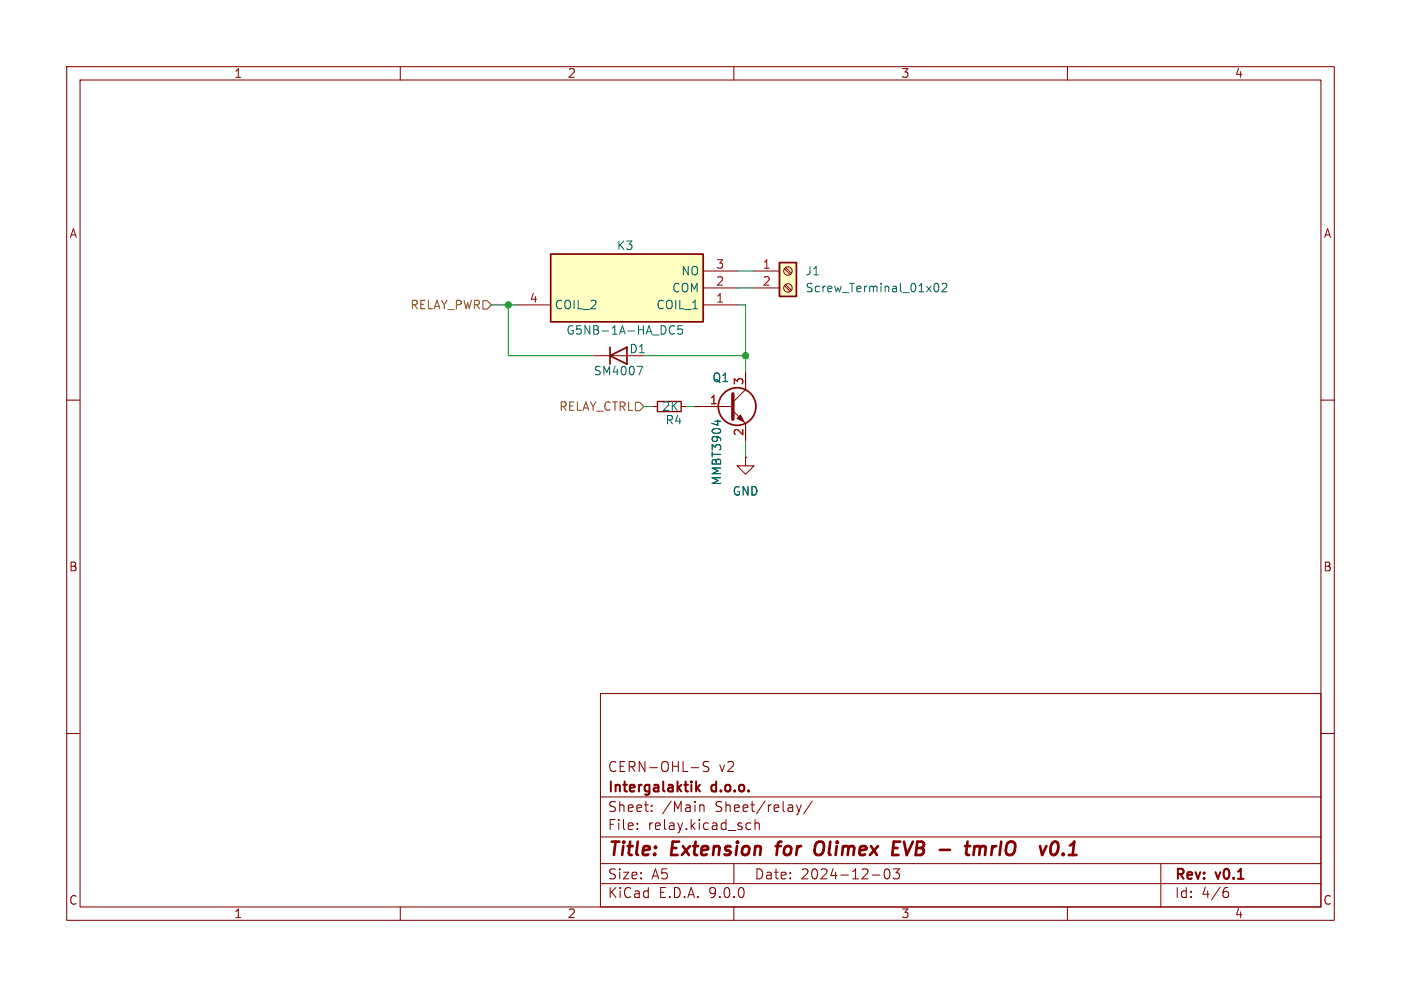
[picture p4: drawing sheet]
<svg xmlns="http://www.w3.org/2000/svg" width="210mm" height="148mm" viewBox="0 0 210 148" stroke-linecap="round" stroke-linejoin="round" font-family="sans-serif">
<g fill="none" stroke="#840000" stroke-width=".15">
<path d="M10 10h190v128h-190zM12 12h186v124h-186zM60 10v2M110 10v2M160 10v2M10 60h2M198 60h2M10 110h2M90 104h108v32h-108zM90 119.5h108M103.6 115.1h1.2M106.2 114.3l-.5-.1-.2 .1-.1 .3a.71 .71 0 0 0 .7 .4l.1 .3-.1 .3h-.7"/>
<path d="M198 110h2M60 136v2M90 132.5h108M90 129.5h108M90 125.5h108M95.5 124.2v.2M95.5 123.5v.1M97.7 121.5v.2M97.7 120.8v.1M104.9 120.8a.37 .37 0 0 1 .6 .1v.8M110 136v2M110 129.5v3"/>
<path d="M112 124.3h.5M112 123.5h.5M113.2 123.5a.37 .37 0 0 1 .6 .1v.8M113.2 122.9v1.5M119.4 120.7l.3 1M119.7 121.7l-.1 .3-.2 .2M120.1 120.7l-.4 1M121.7 120.1l-1.2 1.9M130.8 131.2h1.1M132.7 130.4l.3-.1a.94 .94 0 0 1 0 1.5h-.1a.91 .91 0 0 1-.2-1.4zM133.9 130.3h.9l-.5 .6a.41 .41 0 0 1 .5 .2v.4l-.1 .2-.6 .1-.2-.2M160 136v2"/>
<path d="M174 129.5v6.5M183.6 133.7h.4l.2 .2-.1 .5-.2 .2h-.3M184 133.1l-.4 .1"/>
</g>
<g fill="none" stroke="#840000" stroke-width=".4">
<path d="M116.3 126.9h.7M116.6 126.5l-.2 1.7M122.2 127.9l.1 .2a.71 .71 0 0 0 1-.2M123.1 126.2a.77 .77 0 0 0-.9 .7M133.7 128.2h1M133.9 127.2h.6M134 126.2h.9M144.7 126.9h.7M145 126.2l-.2 1.7M146.1 127.1a.49 .49 0 0 1 .8 .1M146.1 126.9l-.2 1.3M146.9 127.2a.5 .5 0 0 1 .8-.2l.1 .2-.2 1"/>
<path d="M146.9 127.2l-.1 1M157.8 126.4a.46 .46 0 0 1 .5-.2 .46 .46 0 0 1 .3 .4 1.15 1.15 0 0 1-.8 1.6l-.1-.1a1.54 1.54 0 0 1 .1-1.7zM159.4 128l.1 .1-.1 .1M159.4 128l-.1 .1 .1 .1M159.4 128v.2M160.2 128.2h1.2M160.4 126.8l.6-.6-.2 2"/>
</g>
<path d="M104.3 117.2v1.5M104.5 118.1l.4 .6M104.9 117.7l-.6 .6" fill="none" stroke="#840000" stroke-width=".3"/>
<path d="M116.8 39.4h2.6v5.1h-2.6z" fill="#ffffc2"/>
<g fill="none" stroke="#840000" stroke-width=".25">
<path d="M116.8 39.4h2.6v5.1h-2.6zM91.4 53.3l2.6-1.2v2.5zM91.4 52.1v2.5"/>
<circle cx="110.5" cy="61" r="2.82"/>
</g>
<g fill="none" stroke="#840000" stroke-width=".15">
<path d="M88.9 53.3h5.1M111.8 55.9v2.5l-1.9 1.9M113 40.6h3.8M113 43.2h3.8M117.6 40.3l.8 .8M117.6 42.8l.8 .9M117.8 40.1l.8 .9M117.8 42.7l.8 .8M97.8 61h.8M102.1 61h.8M104.1 61h5.8M109.9 61.6l1.9 1.9v2.5"/>
<path d="M111.8 68.6v1.3h1.2l-1.2 1.2-1.3-1.2h1.3M111.8 68.6h.1"/>
<circle cx="118.1" cy="43.2" r=".63"/>
<circle cx="118.1" cy="40.6" r=".63"/>
</g>
<path d="M95.5 54.9h.8l-.5 1.3M140.1 42.6l.2-.1a.69 .69 0 0 1 .5 .5 .69 .69 0 0 1-.3 .7l-.1 .1a.69 .69 0 0 1-.3-1.2zM141.2 42.6l.5-.1 .2 .1v.3l-.8 .9h.8M107.2 63.2h.8M107.6 63v.8" fill="none" stroke="#006464" stroke-width=".15"/>
<path d="M98.6 60.2h3.5v1.5h-3.5z" fill="none" stroke="#840000" stroke-width=".2"/>
<path d="M109.9 59.1v3.8" fill="none" stroke="#840000" stroke-width=".51"/>
<path d="M110.5 62.7l.5-.5 .5 1z" fill="#840000" stroke="#840000" stroke-width=".15"/>
<path d="M82.5 38.1h22.9v10.2h-22.9z" fill="#ffffc2"/>
<path d="M82.5 38.1h22.9v10.2h-22.9z" fill="none" stroke="#840000" stroke-width=".25"/>
<path d="M77.5 45.7h5M105.4 45.7h5.1M105.4 43.2h5.1M105.4 40.6h5.1M111.8 55.9v2.5M104.1 61h5.8M111.8 68.6h.1M111.8 63.5v2.5" fill="none" stroke="#840000" stroke-width=".15"/>
<path d="M100.4 49.9a.44 .44 0 0 0 .7 .1M101.1 49l-.1-.1a.46 .46 0 0 0-.6 .1M102.3 48.8h-.7v.6l.2-.1 .4 .1 .1 .2v.4l-.2 .1-.5-.1M107.2 63.2h.8M107.6 63v.8" fill="none" stroke="#006464" stroke-width=".15"/>
<path d="M72.4 45.1h.6l.7 .6-.7 .7h-.6zM95.2 60.3h.7l.6 .7-.6 .6h-.7z" fill="none" stroke="#725600" stroke-width=".15"/>
<path d="M73.7 45.7h3.8M76.2 45.7v7.6h12.7M96.5 53.3h15.3M110.5 40.6h2.5M110.5 45.7h1.3v10.2M110.5 43.2h2.5M96.5 61h1.3M102.9 61h1.2M111.8 66v2.6" fill="none" stroke="#009600" stroke-width=".15"/>
<g fill="#009600" stroke="#009600" stroke-width=".15">
<circle cx="111.8" cy="53.3" r=".46"/>
<circle cx="76.2" cy="45.7" r=".46"/>
</g>
<g font-size="2.8" fill="#840000">
<text x="91" y="128.9">Title:</text>
<text x="100.7" y="128.9">Extension</text>
<text x="117.3" y="128.9">for</text>
<text x="123.8" y="128.9">Olimex</text>
<text x="136.2" y="128.9">EVB</text>
<text x="144.1" y="128.9">-</text>
<text x="148.9" y="128.9">tmrIO</text>
</g>
<g font-size="2.1" fill="#840000">
<text x="91" y="119.2">Intergalaktik</text>
<text x="91" y="116">CERN-OHL-S</text>
<text x="106.7" y="119.2">d.o.o.</text>
<text x="107.7" y="116">v2</text>
<text x="91" y="124.7">File:</text>
<text x="91" y="122">Sheet:</text>
<text x="97.1" y="124.7">relay.kicad_sch</text>
<text x="99.2" y="122">/Main</text>
<text x="107.3" y="122">Sheet/relay/</text>
<text x="91" y="134.9">KiCad</text>
<text x="91" y="132.1">Size:</text>
<text x="97.7" y="132.1">A5</text>
<text x="98.7" y="134.9">E.D.A.</text>
<text x="106.3" y="134.9">9.0.0</text>
<text x="113" y="132.1">Date:</text>
<text x="120" y="132.1">2024-12-03</text>
<text x="176" y="132.3">Rev:</text>
<text x="176" y="134.9">Id:</text>
<text x="180.1" y="134.9">4/6</text>
<text x="182.4" y="132.3">v0.1</text>
</g>
<g font-size="1.8" fill="#840000">
<text x="35" y="11.9">1</text>
<text x="85" y="11.9">2</text>
<text x="135" y="11.9">3</text>
<text x="185" y="11.9">4</text>
<text x="10.3" y="35.9">A</text>
<text x="198.4" y="35.9">A</text>
<text x="10.3" y="85.9">B</text>
<text x="198.3" y="85.9">B</text>
<text x="10.3" y="135.9">C</text>
<text x="35" y="137.9">1</text>
<text x="85" y="137.9">2</text>
<text x="135" y="137.9">3</text>
<text x="185" y="137.9">4</text>
<text x="198.3" y="135.9">C</text>
</g>
<g font-size="1.8" fill="#006464">
<text x="92.4" y="37.7">K3</text>
<text x="102" y="41.5">NO</text>
<text x="120.7" y="41.5">J1</text>
<text x="83.1" y="46.6">COIL_2</text>
<text x="98.3" y="46.6">COIL_1</text>
<text x="100.6" y="44">COM</text>
<text x="120.7" y="44">Screw_Terminal_01x02</text>
<text x="84.8" y="50.4">G5NB-1A-HA_DC5</text>
<text x="94.2" y="53.2">D1</text>
<text x="88.9" y="56.5">SM4007</text>
<text x="106.7" y="57.5">Q1</text>
<text x="99.2" y="61.8">2K</text>
<text x="99.7" y="63.9">R4</text>
<text x="108.3" y="72.9" transform="rotate(-90 108.3 72.9)">MMBT3904</text>
<text x="109.7" y="74.5">GND</text>
</g>
<g font-size="1.8" fill="#a90000">
<text x="107.2" y="40.4">3</text>
<text x="114.2" y="40.4">1</text>
<text x="79.3" y="45.5">4</text>
<text x="107.2" y="45.5">1</text>
<text x="107.2" y="42.9">2</text>
<text x="114.2" y="42.9">2</text>
<text x="111.5" y="57.9" transform="rotate(-90 111.5 57.9)">3</text>
<text x="106.3" y="60.7">1</text>
<text x="111.5" y="65.5" transform="rotate(-90 111.5 65.5)">2</text>
</g>
<g font-size="1.8" fill="#725600">
<text x="61.4" y="46.6">RELAY_PWR</text>
<text x="83.7" y="61.8">RELAY_CTRL</text>
</g>
</svg>
